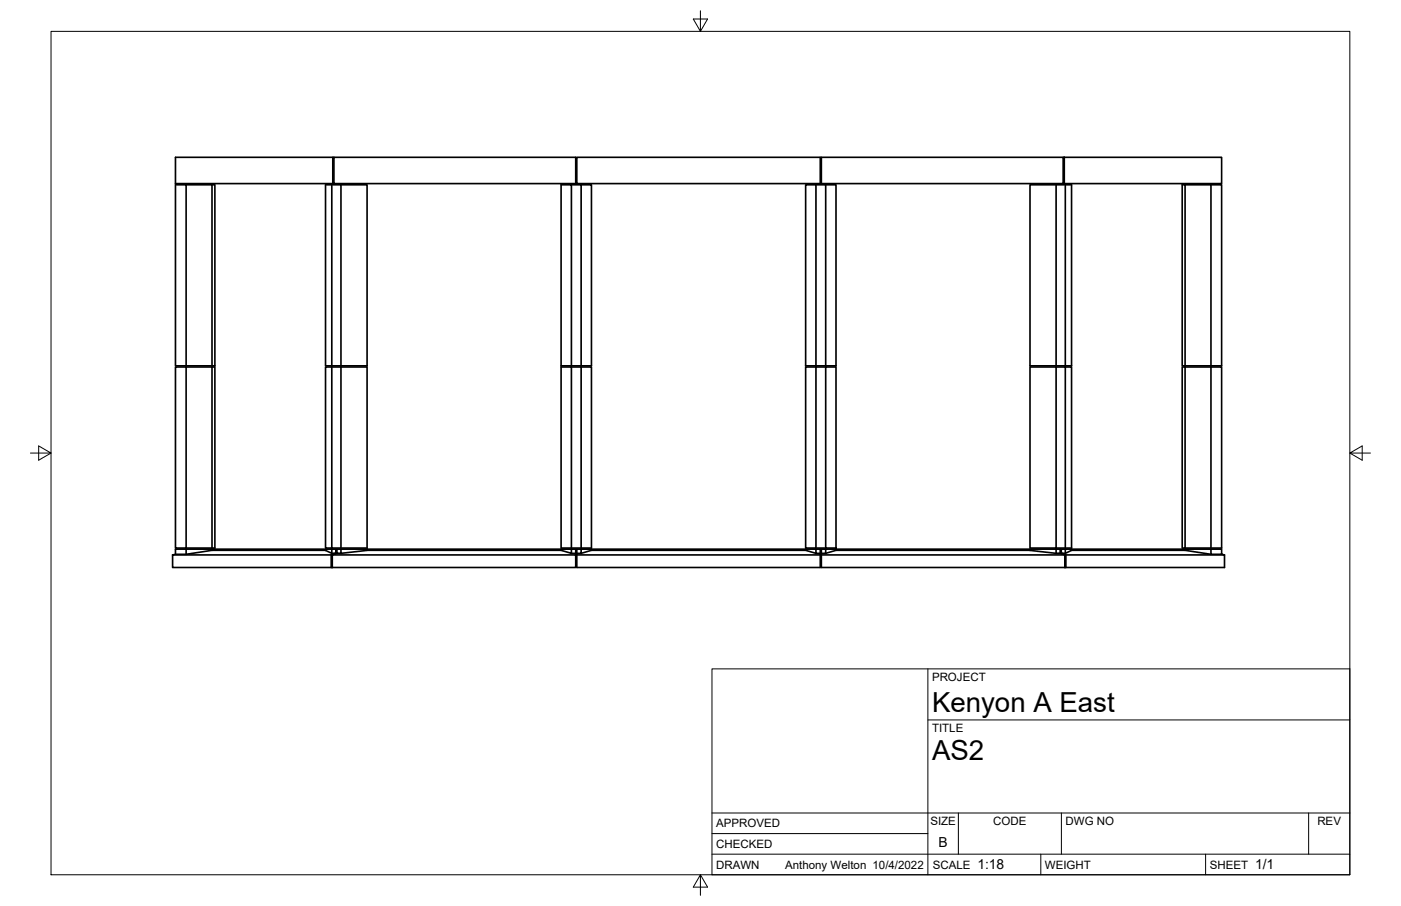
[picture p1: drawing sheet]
<svg xmlns="http://www.w3.org/2000/svg" width="432mm" height="279mm" viewBox="0 0 432 279" stroke-linecap="round" stroke-linejoin="round" font-family="sans-serif">
<!-- layer: Visible -->
<g fill="none" stroke="#000" stroke-width=".51">
<path d="M57.4 57h7.9v55.8M65.3 57h.9v55.8h-12.1v-55.8h3.3v55.8M102.3 57h2.8v55.8M102.6 48.5v8.1h-48.5v-8.1h48.8M102.6 56.6h.3M102.9 48.5h74.5v8.1h-74.5zM105.1 57h8v55.8h-12.8v-55.8h2v55.8M172.9 57h3.2v55.8h-3.2zM176.1 57h3v55.8M177.8 48.5h75v8.1h-75zM179.1 57h3.2v55.8h-6.2M251.5 57h3v55.8"/>
<path d="M253.2 48.5h74.5v8.1h-74.5zM254.5 57h3.2v55.8h-9.4v-55.8h3.2v55.8M317.5 57h12.8v55.8h-12.8zM325.5 57v55.8M327.7 48.5h48.8v8.1h-48.5v-8.1M327.7 56.6h.3M328.3 57v55.8M365.3 57h7.9v55.8M373.2 57h3.3v55.8h-12.1v-55.8h.9v55.8M57.4 113.2h7.9v55.8M65.3 113.2h.9v55.8h-12.1v-55.8h3.3v55.8M102.3 113.2h2.8v55.8"/>
<path d="M105.1 113.2h8v55.8h-12.8v-55.8h2v55.8M172.9 113.2h3.2v55.8h-3.2zM176.1 113.2h3v55.8M179.1 113.2h3.2v55.8h-6.2M248.3 113.2h3.2v55.8h-3.2zM251.5 113.2h3M254.5 113.2h3.2v55.8h-3.2zM325.5 113.2h2.8v55.8M328.3 113.2h2v55.8h-12.8v-55.8h8v55.8M364.4 113.2h.9v55.8h-.9zM365.3 113.2h7.9v55.8M373.2 113.2h3.3v55.8h-11.2"/>
<path d="M57.4 169.4v1.5M65.3 169.4v.3M100.3 169.7l2 .9h1.2M100.3 169.7h-35l-7.9 1.2-4.2 .2M100.3 169.4v.3M102.1 171.1v3.9l.3-.5M102.3 169.4h-48.2v1.5M102.3 175h.1M102.4 171.1h75v3.9h-75zM103.5 169.4h-1.2v1.2M103.8 169.4h-.3v1.2l-1.4 .5h-48.9v3.9h48.9M103.8 170.6l-1.4 .5"/>
<path d="M105.1 169.4h8v.3l-8 .9zM105.1 169.4h-1.3v1.2h1.3M113.1 169.7h59.8M113.1 169.4h59.8M172.9 169.4h3.2v1.2l-3.2-.9zM176.1 170.6h1.3v.5M176.1 169.4h1.3v1.2M177.8 170.6h1.3v-1.2h-1.3v5.6h75v-5.6h-1.3v1.2h1.3M177.8 171.1h75M179.1 170.6l3.2-.9h66l3.2 .9M179.1 169.4h72.4M182.3 169.4v.3"/>
<path d="M248.3 169.4v.3M251.5 169h3M253.2 170.6h1.3v-1.2h-1.3v5.6h75.1M253.2 171.1h75M254.5 169.4h3.2v.3M257.7 169.4h67.8M317.5 169.7h-59.8l-3.2 .9M317.5 169.7l8 .9M317.5 169.4v.3M326.7 169.4v1.2l1.5 .5M326.7 169.4h-1.2v1.2h1.2M326.7 169.4h.4"/>
<path d="M327.1 170.6l1.4 .5h48.9M328.2 171.1v3.9M328.3 169.4h2v.3l-2 .9zM328.3 169.4h-1.2v1.2h1.2M328.5 171.1v3.9M330.3 169.7h35M330.3 169.4h35M373.2 169.4h-7.9v.3l7.9 1.2M376.5 170.9h-3.3v-1.5h3.3v1.5l.9 .2v3.9h-49.1l-.1-.5"/>
</g>
<!-- layer: Border -->
<path d="M15.7 9.7h400.3v260.1h-400.3zM215.9 3.3v6.4l-2.2-3.8h4.4l-2.2 3.8M9.4 139.7h6.3l-3.8-2.2v4.4l3.8-2.2M416 139.7l3.8 2.2v-4.4l-3.8 2.2h6.4M215.9 269.8l2.2 3.8h-4.4l2.2-3.8v6.3" fill="none" stroke="#000" stroke-width=".31"/>
<!-- layer: Titleblock -->
<path d="M219.4 206.3h196.6v63.5h-196.6zM286 206.3v63.5M286 222h130M219.4 257.1h66.6M219.4 250.7h196.6M295.4 250.7v12.7M327.1 250.7v12.7M403.3 250.7v12.7M219.4 263.4h196.6M320.8 263.4v6.4M371.6 263.4v6.4" fill="none" stroke="#000" stroke-width=".31"/>
<g font-size="8.5">
<text x="287.3" y="219.5">Kenyon A East</text>
<text x="287.3" y="234.5">AS2</text>
</g>
<g font-size="4.3">
<text x="289.3" y="261.2">B</text>
<text x="301.2" y="268.1">1:18</text>
<text x="386.8" y="268.1">1/1</text>
</g>
<g font-size="3.5">
<text x="287.3" y="210.1">PROJECT</text>
<text x="287.3" y="225.8">TITLE</text>
<text x="220.7" y="255.2">APPROVED</text>
<text x="286.7" y="254.5">SIZE</text>
<text x="306.1" y="254.5">CODE</text>
<text x="328.4" y="254.5">DWG NO</text>
<text x="406" y="254.5">REV</text>
<text x="220.7" y="261.5">CHECKED</text>
<text x="220.7" y="267.9">DRAWN</text>
<text x="242" y="267.9">Anthony Welton 10/4/2022</text>
<text x="287.5" y="267.9">SCALE</text>
<text x="322.1" y="267.9">WEIGHT</text>
<text x="372.9" y="267.9">SHEET</text>
</g>
</svg>
